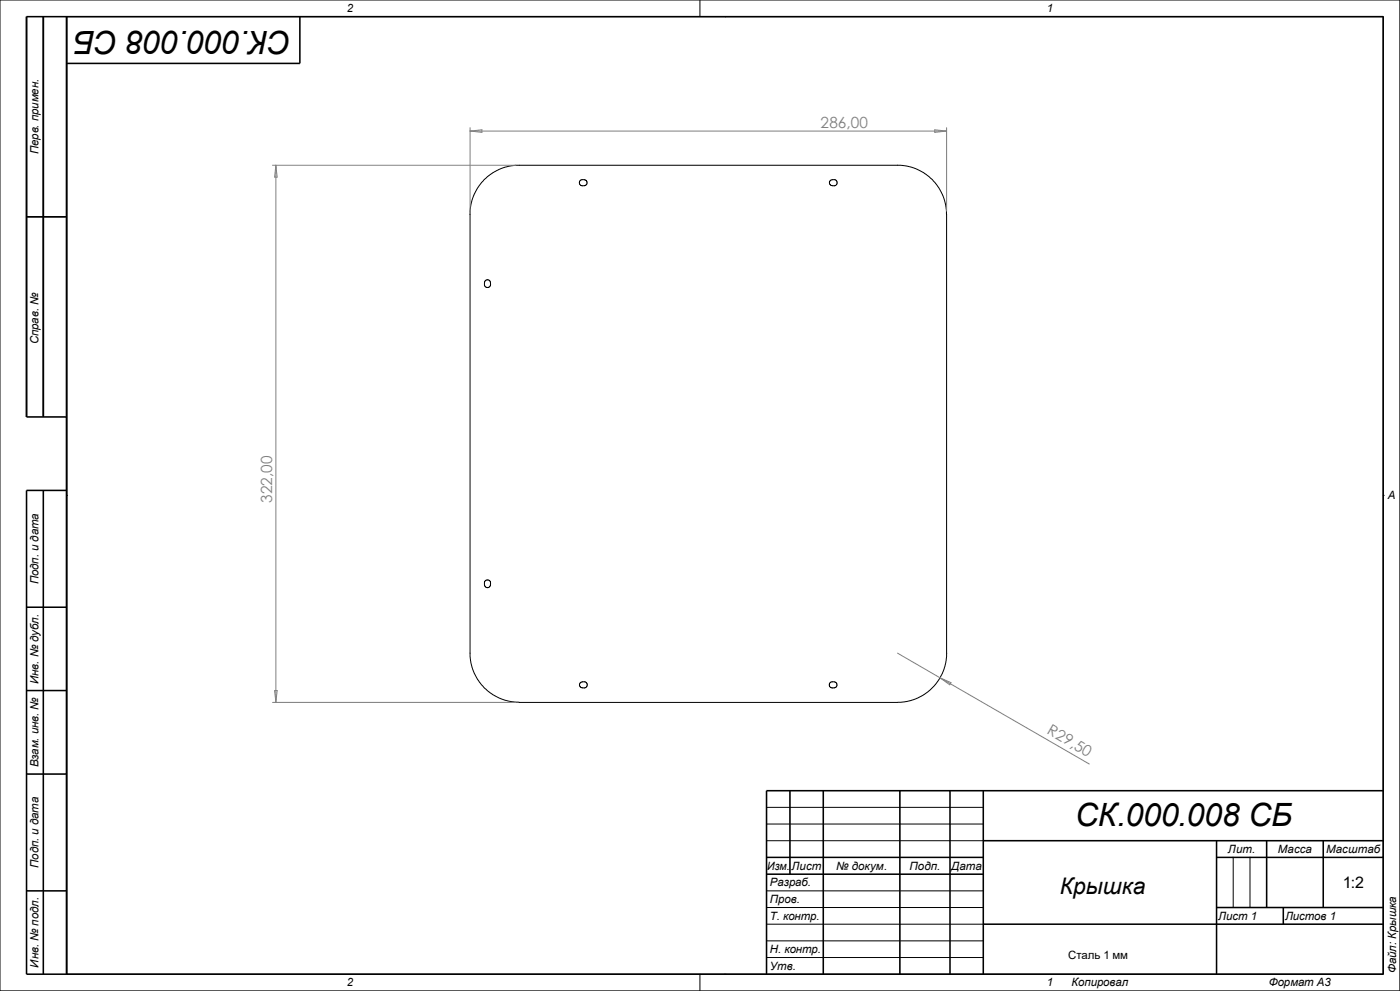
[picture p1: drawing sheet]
<svg xmlns="http://www.w3.org/2000/svg" width="420mm" height="297mm" viewBox="0 0 420 297" stroke-linecap="round" stroke-linejoin="round" font-family="sans-serif">
<g fill="none" stroke="#000" stroke-width=".3">
<path d="M0 0h419.9v297h-419.9zM20 5h395v287h-395zM210 0v5M217.5 5h.1M174.8 55.7l.7-.1 .5-.3 .1-.8-.3-.5-1.3-.2-.6 .5v.9l.9 .5M250.2 55.7l-.8-.1-.4-.3-.2-.8 .4-.5 1.3-.2 .5 .5v.9l-.8 .5M8 65h12M147.2 85.3l-.1-.8-.3-.5-.8-.1-.5 .3-.2 1.3 .5 .6h.9l.5-.8M20 148.5h.1M415 148.5h.1M147.2 174.8l-.1 .7-.3 .5-.8 .1-.5-.3-.2-1.3 .5-.6h.9l.5 .9M284 195.7v-131.4l-.3-2.7-.5-2.2-1.5-3.1-1.2-1.6-2.2-2.1-3.1-1.8-1.7-.7-3.2-.6-116 .1-2.9 .5-1.7 .7-1.9 1-2.6 2.1-1.9 2.4-1.1 2-.6 1.6-.6 3.3v133.6l.6 3.2 .6 1.7 1.1 1.9 2.1 2.7 2.4 1.9 2.4 1.2 2.8 .8 2.7 .3"/>
<path d="M284 195.7l-.2 2.7-.8 2.8-1.2 2.3-1.5 2-1.8 1.8-2.8 1.7-2.4 .9-2.6 .5-115 .1M174.1 204.6l.7-.3 .9 .1 .4 .6v.7l-.8 .5-1.1-.2-.4-.7zM249 204.7l.4-.4 1.1 .1 .5 .3 .1 .8-.6 .6h-1.2l-.5-.6zM230 242h65M230 247h65M230 252h65M370 257v15M375 257v15M230 267h65M230 272h65M230 277h65M210 292v5"/>
<path d="M217.5 292h.1M230 282h65M230 287h65"/>
</g>
<g fill="none" stroke="#000" stroke-width=".47">
<path d="M13 5v120M20 5v287M90 5v14h-70M8 65h12M20 125h-12v-120h407v287h-407v-145h12M13 147v145M8 182h12M8 207h12M8 232h12M237 237v25M247 237v55M270 237v55"/>
<path d="M285 237v55M295 237v55M415 237h-185v55M230 257h65M295 252h120M365 252v40M365 257h50M380 252v20M397 252v20M8 267h12M230 262h65M295 277h120"/>
<path d="M365 272h50M385 272v5"/>
</g>
<path d="M141 39.3h143M141 39.3l3.6-.4v.8zM141 38.3v24.9M280.4 38.9l3.6 .4-3.6 .4zM284 38.3v24.9M81.7 49.5h73M82.8 49.5l.3 3.6h-.7zM82.8 49.5v161M269.2 195.7l57.6 33.3M81.7 210.5h73M82.4 207h.7l-.3 3.5zM282 203.2l3.3 1.4-.4 .6z" fill="none" stroke="#808080" stroke-width=".3"/>
<g font-size="9.6">
<text x="87.4" y="9.3" transform="rotate(-180 87.4 9.3)">СК.000.008 СБ</text>
<text x="322.5" y="247.7">СК.000.008 СБ</text>
</g>
<text font-size="6.9" x="317.9" y="267.8">Крышка</text>
<text font-size="4.8" x="402.8" y="266.1">1:2</text>
<g font-size="4.6" fill="#808080">
<text x="246.2" y="38.4">286,00</text>
<text x="81.7" y="150.8" transform="rotate(-90 81.7 150.8)">322,00</text>
<text x="313.9" y="219.8" transform="rotate(30 313.9 219.8)">R29,50</text>
</g>
<g font-size="3.4">
<text x="104" y="3.6">2</text>
<text x="314" y="3.6">1</text>
<text x="11.6" y="46.3" transform="rotate(-90 11.6 46.3)">Перв. примен.</text>
<text x="11.6" y="103.2" transform="rotate(-90 11.6 103.2)">Справ. №</text>
<text x="416.3" y="149.6">A</text>
<text x="11.6" y="175.1" transform="rotate(-90 11.6 175.1)">Подп. и дата</text>
<text x="11.6" y="205" transform="rotate(-90 11.6 205)">Инв. № дубл.</text>
<text x="11.6" y="230" transform="rotate(-90 11.6 230)">Взам. инв. №</text>
<text x="368.4" y="255.6">Лит.</text>
<text x="383.3" y="255.6">Масса</text>
<text x="397.8" y="255.6">Масштаб</text>
<text x="11.6" y="260.1" transform="rotate(-90 11.6 260.1)">Подп. и дата</text>
<text x="230.2" y="260.6">Изм.</text>
<text x="237.4" y="260.6">Лист</text>
<text x="250.8" y="260.6">№ докум.</text>
<text x="272.8" y="260.6">Подп.</text>
<text x="285.3" y="260.6">Дата</text>
<text x="231" y="265.6">Разраб.</text>
<text x="231" y="275.6">Т. контр.</text>
<text x="231" y="270.6">Пров.</text>
<text x="365.5" y="275.6">Лист 1</text>
<text x="385.5" y="275.6">Листов 1</text>
<text x="231" y="285.6">Н. контр.</text>
<text x="320.4" y="287.5">Сталь 1 мм</text>
<text x="11.6" y="290" transform="rotate(-90 11.6 290)">Инв. № подл.</text>
<text x="231" y="290.6">Утв.</text>
<text x="418.8" y="291.7" transform="rotate(-90 418.8 291.7)">Файл: Крышка</text>
<text x="104" y="295.6">2</text>
<text x="314" y="295.6">1</text>
<text x="321.4" y="295.6">Копировал</text>
<text x="380.6" y="295.6">Формат А3</text>
</g>
</svg>
